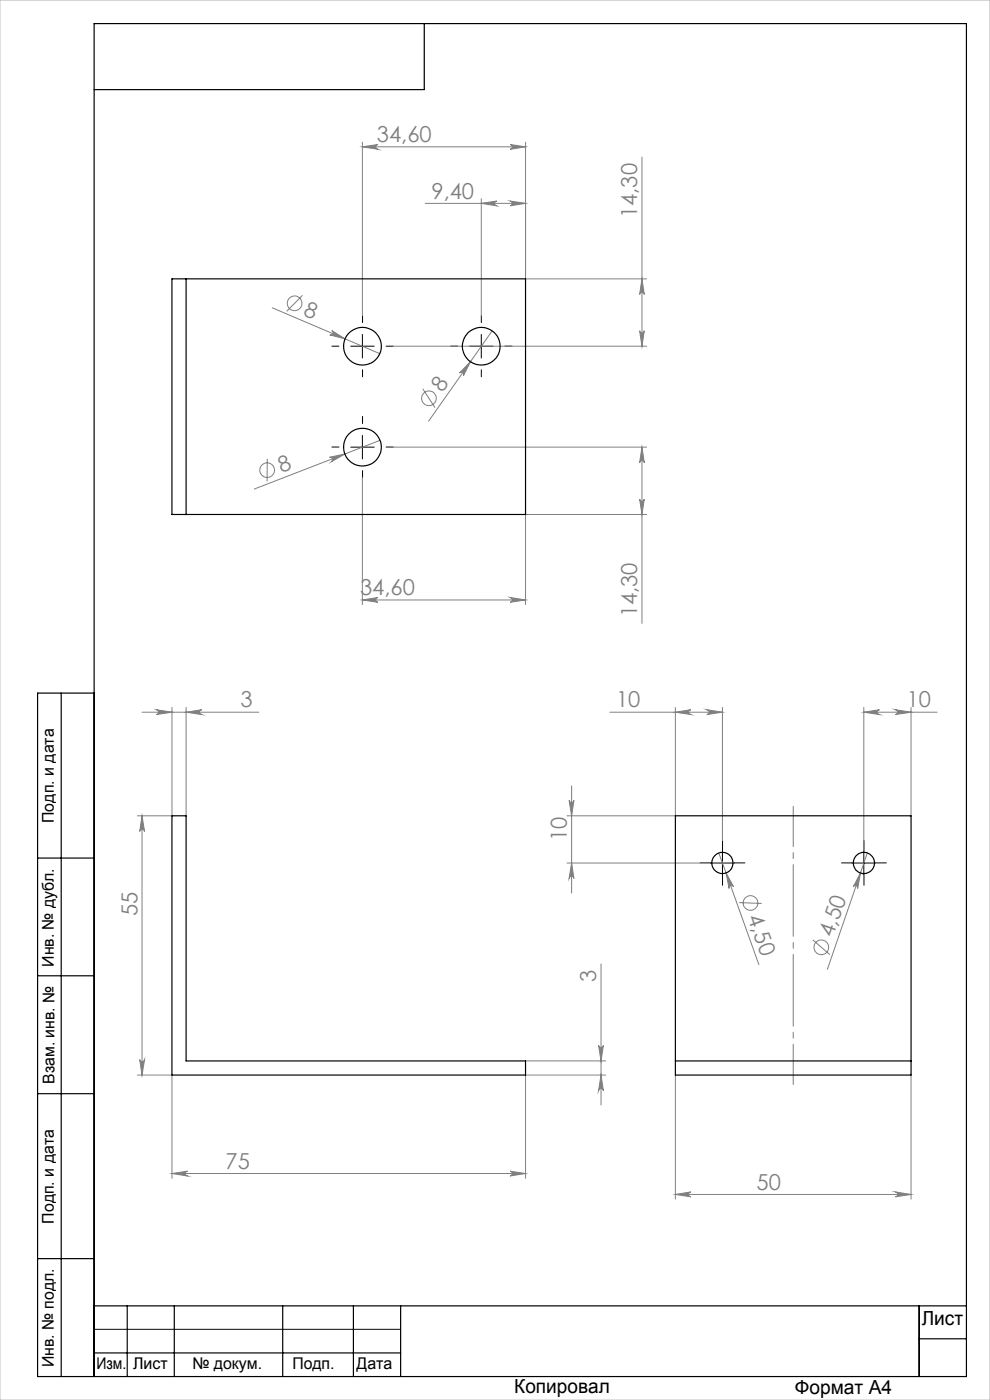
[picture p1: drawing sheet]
<svg xmlns="http://www.w3.org/2000/svg" width="210mm" height="297mm" viewBox="0 0 210 297" stroke-linecap="round" stroke-linejoin="round" font-family="sans-serif">
<g fill="none" stroke="#808080" stroke-width=".21">
<path d="M76.9 30.2v36.8M76.9 31.1h34.6M76.9 31.1l3.3-.4a.51 .51 0 0 0-.5 .5 .51 .51 0 0 0 .5 .5zM108.2 30.7l3.3 .4-3.3 .6a.51 .51 0 0 0 .5-.5 .51 .51 0 0 0-.5-.5zM111.5 30.2v29h25.7M136.2 33.3v40.1M90.2 43.1h21.3M102.1 42.2v24.8M102.1 43.1l3.3-.5a.51 .51 0 0 0-.5 .6 .51 .51 0 0 0 .5 .5zM108.2 42.6l3.3 .5-3.3 .6a.51 .51 0 0 0 .5-.5 .51 .51 0 0 0-.5-.6zM136.2 59.2l.5 3.3a.49 .49 0 0 0-.5-.5 .49 .49 0 0 0-.5 .5zM57.7 65.3l22.9 9.7"/>
<path d="M64.2 62.6l-3.4 3.4M70.4 70.1l2.8 1.8-3.2-.9a.51 .51 0 0 0 .6-.2 .51 .51 0 0 0-.2-.7zM83.4 73.4h53.8M99.8 76.7l-1.5 3a.51 .51 0 0 0-.1-.7 .51 .51 0 0 0-.7 .1zM104.4 70.2l-13.5 19.2M135.7 70.2a.49 .49 0 0 0 .5 .4 .49 .49 0 0 0 .5-.4l-.5 3.2zM56.7 97.3v4.8M69.9 97l3.3-.7-2.9 1.7a.52 .52 0 0 0 .2-.7 .52 .52 0 0 0-.6-.3zM80.6 93.4l-26.7 10.3M83.4 94.9h53.8M89.7 82.5l2.6 4M136.2 94.9l.5 3.3a.49 .49 0 0 0-.5-.5 .49 .49 0 0 0-.5 .5z"/>
<path d="M136.2 94.9v37.4M76.9 101.3v27M135.7 105.9a.49 .49 0 0 0 .5 .4 .49 .49 0 0 0 .5-.4l-.5 3.2zM137.2 109.1h-25.7v19.2M76.9 127.3h34.6M76.9 127.3l3.3-.6a.51 .51 0 0 0-.5 .6 .51 .51 0 0 0 .5 .5zM108.2 126.7l3.3 .6-3.3 .5a.51 .51 0 0 0 .5-.5 .51 .51 0 0 0-.5-.6zM30.1 151.1h24.8M33.2 150.6l3.3 .5-3.3 .5a.51 .51 0 0 0 .5-.5 .51 .51 0 0 0-.5-.5zM36.5 150.1v23h-7.4M39.5 150.1v23M39.5 151.1l3.3-.5a.51 .51 0 0 0-.5 .5 .51 .51 0 0 0 .5 .5z"/>
<path d="M129.4 151.1h23.8M143.3 150.1v23h-23M143.3 151.1l3.2-.5a.51 .51 0 0 0-.4 .5 .51 .51 0 0 0 .4 .5zM149.9 150.6l3.3 .5-3.3 .5a.51 .51 0 0 0 .5-.5 .51 .51 0 0 0-.5-.5zM153.2 150.1v28.2M183.2 151.1h15.6M183.2 150.1v28.2M183.2 151.1l3.3-.5a.51 .51 0 0 0-.5 .5 .51 .51 0 0 0 .5 .5zM189.9 150.6l3.4 .5-3.4 .5a.51 .51 0 0 0 .5-.5 .51 .51 0 0 0-.5-.5zM193.3 150.1v23M30.1 173.1v55M30.1 173.1l.6 3.3a.51 .51 0 0 0-.6-.5 .51 .51 0 0 0-.5 .5z"/>
<path d="M120.7 169.8a.51 .51 0 0 0 .5 .4 .51 .51 0 0 0 .5-.4l-.5 3.3zM121.2 166.7v22.7M120.3 183.1h28.2M121.2 183.1l.5 3.3a.51 .51 0 0 0-.5-.5 .51 .51 0 0 0-.5 .5zM152.5 181l8.5 23.6M154 185.2l1.6 2.9a.51 .51 0 0 0-.6-.3 .51 .51 0 0 0-.3 .7zM156.8 191.5l4.8 .2M172.4 199.4l3.6 3.1M182.5 185.2l-.6 3.3a.5 .5 0 0 0-.3-.6 .5 .5 0 0 0-.6 .3zM184 180.9l-8.5 24.7M127.5 204.5v29.9M29.1 228.1h7.4v21.9"/>
<path d="M29.6 224.8a.51 .51 0 0 0 .5 .5 .51 .51 0 0 0 .6-.5l-.6 3.3zM111.5 225.1h17M127 221.8a.51 .51 0 0 0 .5 .5 .51 .51 0 0 0 .5-.5l-.5 3.3zM127.5 228.1l.5 3.3a.51 .51 0 0 0-.5-.5 .51 .51 0 0 0-.5 .5zM128.5 228.1h-17v21.9M143.3 228.1v26.3M193.3 228.1v26.3M36.5 249h75M36.5 249l3.3-.5a.51 .51 0 0 0-.5 .5 .51 .51 0 0 0 .5 .5zM108.2 248.5l3.3 .5-3.3 .5a.51 .51 0 0 0 .5-.5 .51 .51 0 0 0-.5-.5zM143.3 253.4h50M143.3 253.4l3.2-.5a.51 .51 0 0 0-.4 .5 .51 .51 0 0 0 .4 .5z"/>
<path d="M189.9 252.9l3.4 .5-3.4 .5a.51 .51 0 0 0 .5-.5 .51 .51 0 0 0-.5-.5z"/>
<circle cx="62.5" cy="64.3" r="1.56"/>
<circle cx="56.7" cy="99.7" r="1.56"/>
<circle cx="91" cy="84.5" r="1.56"/>
<circle cx="159.2" cy="191.6" r="1.55"/>
<circle cx="174.2" cy="201" r="1.56"/>
</g>
<g fill="none" stroke="#000" stroke-width=".21" stroke-dasharray="15.2 1.3 1.3 1.3">
<path d="M71.9 73.4h-1.5M76.9 68.4v-1.5M76.9 78.4v1.5M81.9 73.4h1.5M97.1 73.4h-1.5M102.1 68.4v-1.5M102.1 78.4v1.5M107.1 73.4h1.5M71.9 94.8h-1.5M76.9 89.8v-1.5M76.9 99.8v1.5M81.9 94.8h1.5"/>
<path d="M150.8 183.1h-2.3M153.3 180.6v-2.3M153.3 185.6v2.2M155.8 183.1h2.2M180.8 183.1h-2.3M183.3 180.6v-2.3M183.3 185.6v2.2M185.8 183.1h2.2"/>
</g>
<path d="M74.4 73.4h5M76.9 70.9v5M99.6 73.4h5M102.1 70.9v5M74.4 94.9h5M76.9 92.4v5M150.7 183.1h5.1M153.2 180.6v5M180.7 183.1h5M183.2 180.6v5M20 282h65" fill="none" stroke="#000" stroke-width=".21"/>
<path d="M168.3 230.1v-59" fill="none" stroke="#808080" stroke-width=".21" stroke-dasharray="15.2 1.3 1.3 1.3" stroke-dashoffset="6.7"/>
<g fill="none" stroke="#000" stroke-width=".25">
<path d="M90 5v14h-70M13 147v145M20 147h-12v145h197v-287h-185v287M8 182h12M8 207h12M8 232h12M8 267h12M20 277h185M27 277v15M37 277v15M60 277v15M75 277v15"/>
<path d="M85 277v15M195 277v15M20 287h65M195 284h10"/>
</g>
<path d="M0 0h210v297h-210z" fill="none" stroke="#c0c0c0" stroke-width=".21"/>
<g fill="#808080">
<path d="M70.4 70.1l2.8 1.8-3.2-.9a.51 .51 0 0 0 .6-.2 .51 .51 0 0 0-.2-.7z"/>
<path d="M69.9 97l3.3-.7-2.9 1.7a.52 .52 0 0 0 .2-.7 .52 .52 0 0 0-.6-.3z"/>
<path d="M99.8 76.7l-1.5 3a.51 .51 0 0 0-.1-.7 .51 .51 0 0 0-.7 .1z"/>
<path d="M182.5 185.2l-.6 3.3a.5 .5 0 0 0-.3-.6 .5 .5 0 0 0-.6 .3z"/>
<path d="M154 185.2l1.6 2.9a.51 .51 0 0 0-.6-.3 .51 .51 0 0 0-.3 .7z"/>
<path d="M149.9 150.6l3.3 .5-3.3 .5a.51 .51 0 0 0 .5-.5 .51 .51 0 0 0-.5-.5zM143.3 151.1l3.2-.5a.51 .51 0 0 0-.4 .5 .51 .51 0 0 0 .4 .5zM189.9 150.6l3.4 .5-3.4 .5a.51 .51 0 0 0 .5-.5 .51 .51 0 0 0-.5-.5zM183.2 151.1l3.3-.5a.51 .51 0 0 0-.5 .5 .51 .51 0 0 0 .5 .5z"/>
<path d="M108.2 30.7l3.3 .4-3.3 .6a.51 .51 0 0 0 .5-.5 .51 .51 0 0 0-.5-.5zM76.9 31.1l3.3-.4a.51 .51 0 0 0-.5 .5 .51 .51 0 0 0 .5 .5zM39.5 151.1l3.3-.5a.51 .51 0 0 0-.5 .5 .51 .51 0 0 0 .5 .5zM33.2 150.6l3.3 .5-3.3 .5a.51 .51 0 0 0 .5-.5 .51 .51 0 0 0-.5-.5z"/>
<path d="M102.1 43.1l3.3-.5a.51 .51 0 0 0-.5 .6 .51 .51 0 0 0 .5 .5zM108.2 42.6l3.3 .5-3.3 .6a.51 .51 0 0 0 .5-.5 .51 .51 0 0 0-.5-.6zM76.9 127.3l3.3-.6a.51 .51 0 0 0-.5 .6 .51 .51 0 0 0 .5 .5zM108.2 126.7l3.3 .6-3.3 .5a.51 .51 0 0 0 .5-.5 .51 .51 0 0 0-.5-.6zM36.5 249l3.3-.5a.51 .51 0 0 0-.5 .5 .51 .51 0 0 0 .5 .5zM108.2 248.5l3.3 .5-3.3 .5a.51 .51 0 0 0 .5-.5 .51 .51 0 0 0-.5-.5zM143.3 253.4l3.2-.5a.51 .51 0 0 0-.4 .5 .51 .51 0 0 0 .4 .5zM189.9 252.9l3.4 .5-3.4 .5a.51 .51 0 0 0 .5-.5 .51 .51 0 0 0-.5-.5z"/>
<path d="M127.5 228.1l.5 3.3a.51 .51 0 0 0-.5-.5 .51 .51 0 0 0-.5 .5zM127 221.8a.51 .51 0 0 0 .5 .5 .51 .51 0 0 0 .5-.5l-.5 3.3zM121.2 183.1l.5 3.3a.51 .51 0 0 0-.5-.5 .51 .51 0 0 0-.5 .5zM120.7 169.8a.51 .51 0 0 0 .5 .4 .51 .51 0 0 0 .5-.4l-.5 3.3z"/>
<path d="M135.7 70.2a.49 .49 0 0 0 .5 .4 .49 .49 0 0 0 .5-.4l-.5 3.2zM136.2 59.2l.5 3.3a.49 .49 0 0 0-.5-.5 .49 .49 0 0 0-.5 .5z"/>
<path d="M30.1 173.1l.6 3.3a.51 .51 0 0 0-.6-.5 .51 .51 0 0 0-.5 .5zM29.6 224.8a.51 .51 0 0 0 .5 .5 .51 .51 0 0 0 .6-.5l-.6 3.3z"/>
<path d="M136.2 94.9l.5 3.3a.49 .49 0 0 0-.5-.5 .49 .49 0 0 0-.5 .5zM135.7 105.9a.49 .49 0 0 0 .5 .4 .49 .49 0 0 0 .5-.4l-.5 3.2z"/>
</g>
<g fill="none" stroke="#000" stroke-width=".25">
<path d="M36.5 59.2h75v49.9h-75zM39.5 59.2v49.9M36.5 173.1h3v52h72v3h-75zM143.3 173.1h50v55h-50zM143.3 225.1h50"/>
<circle cx="76.9" cy="73.5" r="4"/>
<circle cx="102.1" cy="73.5" r="4"/>
<circle cx="76.9" cy="94.9" r="4"/>
<circle cx="153.2" cy="183.1" r="2.25"/>
<circle cx="183.3" cy="183.1" r="2.24"/>
</g>
<g font-size="4.7" fill="#808080">
<text x="80" y="30.1">34,60</text>
<text x="91.5" y="42.1">9,40</text>
<text x="135.2" y="46.2" transform="rotate(-90 135.2 46.2)">14,30</text>
<text x="64.2" y="66.9" transform="rotate(23 64.2 66.9)">8</text>
<text x="93.9" y="83.4" transform="rotate(-55 93.9 83.4)">8</text>
<text x="59.7" y="100.4" transform="rotate(-21 59.7 100.4)">8</text>
<text x="76.4" y="126.2">34,60</text>
<text x="135.2" y="131" transform="rotate(-90 135.2 131)">14,30</text>
<text x="51" y="150">3</text>
<text x="130.7" y="150">10</text>
<text x="192.3" y="150">10</text>
<text x="120.2" y="178.5" transform="rotate(-90 120.2 178.5)">10</text>
<text x="29.1" y="194.4" transform="rotate(-90 29.1 194.4)">55</text>
<text x="158.5" y="194.5" transform="rotate(70 158.5 194.5)">4,50</text>
<text x="176.7" y="199.1" transform="rotate(-71 176.7 199.1)">4,50</text>
<text x="126.5" y="208.4" transform="rotate(-90 126.5 208.4)">3</text>
<text x="47.9" y="247.9">75</text>
<text x="160.5" y="252.4">50</text>
</g>
<g font-size="4.1">
<text x="195.5" y="281.2">Лист</text>
<text x="109.1" y="295.6">Копировал</text>
<text x="168.6" y="295.7">Формат А4</text>
</g>
<g font-size="3.4">
<text x="11.4" y="174.6" transform="rotate(-90 11.4 174.6)">Подп. и дата</text>
<text x="11.4" y="205.1" transform="rotate(-90 11.4 205.1)">Инв. № дубл.</text>
<text x="11.6" y="229.9" transform="rotate(-90 11.6 229.9)">Взам. инв. №</text>
<text x="11.4" y="259.6" transform="rotate(-90 11.4 259.6)">Подп. и дата</text>
<text x="11.4" y="290" transform="rotate(-90 11.4 290)">Инв. № подл.</text>
<text x="20.4" y="290.4">Изм.</text>
<text x="28.2" y="290.4">Лист</text>
<text x="40.8" y="290.4">№ докум.</text>
<text x="62" y="290.4">Подп.</text>
<text x="75.6" y="290.4">Дата</text>
</g>
</svg>
